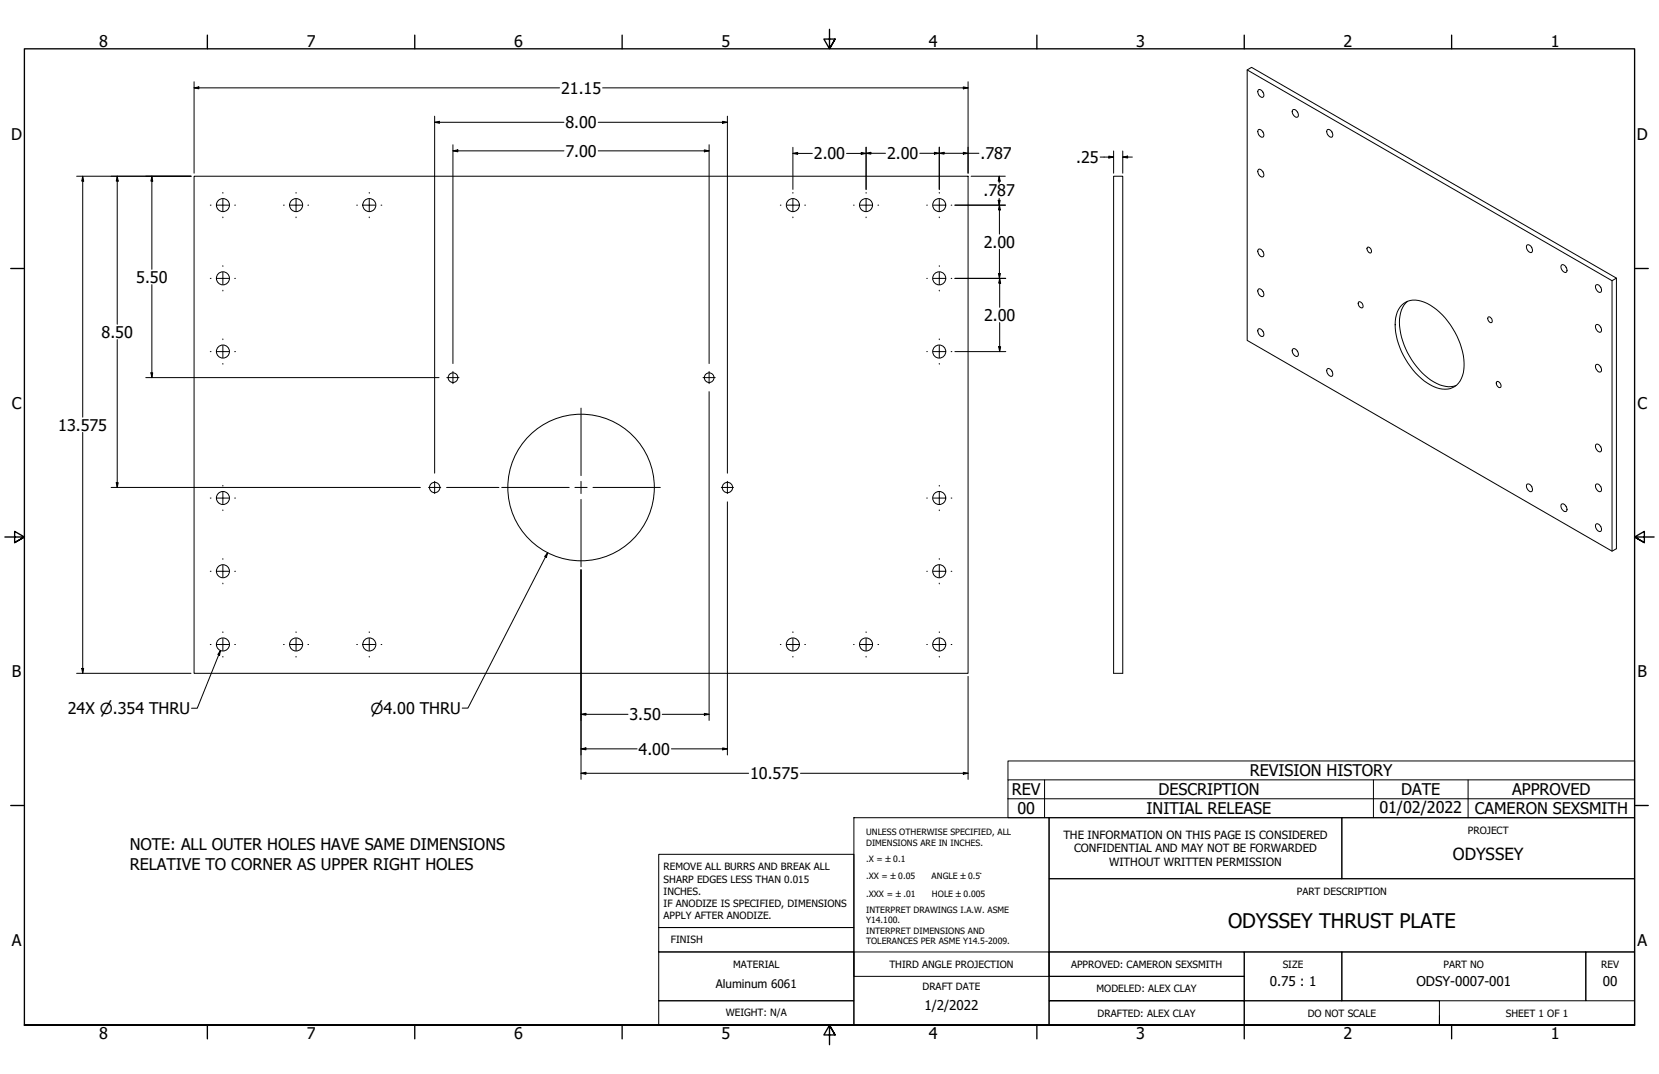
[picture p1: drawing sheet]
<svg xmlns="http://www.w3.org/2000/svg" width="864mm" height="559mm" viewBox="0 0 864 559" stroke-linecap="round" stroke-linejoin="round" font-family="sans-serif">
<!-- layer: Visible (ANSI) -->
<g fill="none" stroke="#000" stroke-width=".52">
<path d="M649 36l190 110 2-1v140l-2 2-190-110v-141l3-1 189 110M655 47a2.2 2.2 0 0 1 2 1 2.2 2.2 0 0 1 0 3 2.9 2.9 0 0 1-2-4zM657 48h.1M673 57a2.2 2.2 0 0 1 2 1 2.2 2.2 0 0 1 0 3 3 3 0 0 1-2-4zM675 58h.1M655 68a2.2 2.2 0 0 1 2 1 2.2 2.2 0 0 1 0 2 2.8 2.8 0 0 1-2-3zM657 69h.1M691 68a2.2 2.2 0 0 1 2 1 2.2 2.2 0 0 1 0 2 2.9 2.9 0 0 1-2-3zM693 69h.1M101 92h403v258h-403zM580 92h4v258h-4zM655 88a2.2 2.2 0 0 1 2 1 2.2 2.2 0 0 1 0 3 2.9 2.9 0 0 1-2-4z"/>
<path d="M657 89v1M655 130a2.2 2.2 0 0 1 2 1 2.2 2.2 0 0 1 0 3 2.9 2.9 0 0 1-2-4zM657 131h.1M712 129a1.7 1.7 0 0 1 2 1 1.7 1.7 0 0 1-1 2 2.2 2.2 0 0 1-1-3zM795 128a2.3 2.3 0 0 1 2 1 2.3 2.3 0 0 1 0 2 3 3 0 0 1-2-3zM797 129h.1M813 138a2.2 2.2 0 0 1 2 1 2.2 2.2 0 0 1 0 3 3 3 0 0 1-2-4zM815 139h.1M655 151a2.2 2.2 0 0 1 2 1 2.2 2.2 0 0 1 0 2 2.9 2.9 0 0 1-2-3zM657 152h.1M707 157a1.8 1.8 0 0 1 2 1 1.8 1.8 0 0 1 0 2 2.3 2.3 0 0 1-2-3zM730 159a12 12 0 0 1 16 1 38 38 0 0 1 16 34 10 10 0 0 1-16 7 37 37 0 0 1-19-37z"/>
<path d="M733 157a18 18 0 0 0-3 18 37 37 0 0 0 21 26h3h4M831 148a2.2 2.2 0 0 1 2 1 2.2 2.2 0 0 1 0 3 3 3 0 0 1-2-4zM833 149v1M839 146v141M655 171a2.2 2.2 0 0 1 2 1 2.2 2.2 0 0 1 0 3 2.8 2.8 0 0 1-2-4zM657 172v1M775 165a1.7 1.7 0 0 1 2 1 1.7 1.7 0 0 1-1 2 2.1 2.1 0 0 1-1-3zM831 169a2.2 2.2 0 0 1 2 1 2.2 2.2 0 0 1 0 3 3 3 0 0 1-2-4zM833 170h.1M673 182a2.2 2.2 0 0 1 2 1 2.2 2.2 0 0 1 0 2 3 3 0 0 1-2-3zM675 183h.1M691 192a2.2 2.2 0 0 1 2 1 2.2 2.2 0 0 1 0 3 3 3 0 0 1-2-4z"/>
<path d="M693 193h.1M779 199a1.8 1.8 0 0 1 2 1 1.8 1.8 0 0 1 0 2 2.2 2.2 0 0 1-2-3zM831 190a2.2 2.2 0 0 1 2 1 2.2 2.2 0 0 1 0 3 3 3 0 0 1-2-4zM833 191h.1M831 231a2.3 2.3 0 0 1 2 1 2.3 2.3 0 0 1 0 3 3 3 0 0 1-2-4zM833 232v1M795 252a2.2 2.2 0 0 1 2 1 2.2 2.2 0 0 1 0 3 3 3 0 0 1-2-4zM797 253h.1M831 252a2.2 2.2 0 0 1 2 1 2.2 2.2 0 0 1 0 3 3 3 0 0 1-2-4zM833 253h.1M813 262a2.3 2.3 0 0 1 2 2 2.3 2.3 0 0 1 0 2 2.9 2.9 0 0 1-2-4zM815 263v1"/>
<path d="M831 273a2.2 2.2 0 0 1 2 1 2.2 2.2 0 0 1 0 3 3 3 0 0 1-2-4zM833 274h.1"/>
<circle cx="116" cy="107" r="3"/>
<circle cx="154" cy="107" r="3"/>
<circle cx="192" cy="107" r="3"/>
<circle cx="413" cy="107" r="3"/>
<circle cx="451" cy="107" r="3"/>
<circle cx="489" cy="107" r="3"/>
<circle cx="116" cy="145" r="3"/>
<circle cx="489" cy="145" r="3"/>
<circle cx="116" cy="183" r="3"/>
<circle cx="236" cy="197" r="2.5"/>
<circle cx="369" cy="197" r="2.5"/>
<circle cx="489" cy="183" r="3"/>
<circle cx="116" cy="259" r="3"/>
<circle cx="226" cy="254" r="2.7"/>
<circle cx="302" cy="254" r="38"/>
<circle cx="379" cy="254" r="2.7"/>
<circle cx="489" cy="259" r="3"/>
<circle cx="116" cy="297" r="3"/>
<circle cx="489" cy="297" r="3"/>
<circle cx="116" cy="335" r="3"/>
<circle cx="154" cy="335" r="3"/>
<circle cx="192" cy="335" r="3"/>
<circle cx="413" cy="335" r="3"/>
<circle cx="451" cy="335" r="3"/>
<circle cx="489" cy="335" r="3"/>
</g>
<!-- layer: Border (ANSI) -->
<g fill="none" stroke="#000" stroke-width=".7">
<path d="M108 18v7M216 18v7M324 18v7M432 15v10l-3-5h6l-3 5 3-5M540 18v7M648 18v7M756 18v7M6 140h7M851 140h7M3 279h10l-5-3v6l5-3-5 3M861 279h-10l5-3v6l-5-3 5 3M6 419h7"/>
<path d="M851 419h7M13 533v-508h838v508h-838h838M108 533v8M216 533v8M324 533v8M435 538l-3-5 3 5h-6l3-5v11M540 533v8M648 533v8M756 533v8"/>
</g>
<!-- layer: Title (ANSI) -->
<g fill="none" stroke="#000" stroke-width=".52">
<path d="M444 425h102v108h-102zM546 425h152v32h-152zM698 425h153v32h-153zM343 444h101v39h-101zM546 457h305v38h-305zM343 483h101v12h-101zM343 495h101v26h-101zM444 495h102v13h-102zM546 495h102v13h-102h102v13h-102v12h102v-12h-102zM648 495h50v26h-50zM698 495h127v26h-127zM825 495h26v26h-26z"/>
<path d="M343 521h101v12h-101zM648 521h101v12h-101zM851 521v12h-102v-5"/>
</g>
<!-- layer: Symbol (ANSI) -->
<path d="M525 406v-10h326v10M525 416h326M544 406v19M715 406v19M764 406v19M851 406h-326v10M851 406v19h-326v-9" fill="none" stroke="#000" stroke-width=".52"/>
<!-- layer: Center Mark (ANSI) -->
<g fill="none" stroke="#000" stroke-width=".52">
<path d="M109 107h1M113 107h6M116 100v1M116 104v6M116 113h.1M122 107h1M148 107h.1M151 107h6M154 100v1M154 104v6M154 113h.1M160 107h1"/>
<path d="M186 107h.1M189 107h6M192 100v1M192 104v6M192 113h.1M198 107h1M406 107h1M410 107h6M413 100v1M413 104v6M413 113h.1M419 107h.1"/>
<path d="M444 107h1M448 107h6M451 100v1M451 104v6M451 113h.1M457 107h.1M482 107h1M486 107h6M489 100v1M489 104v6M489 113h.1M495 107h.1"/>
<path d="M116 138v1M489 138v1M109 145h1M113 145h6M116 142v6M116 151h.1M122 145h1M482 145h1M486 145h6M489 142v6M489 151h.1M495 145h.1"/>
<path d="M116 176v1M116 180v6M489 176v1M489 180v6M109 183h1M113 183h6M116 189h.1M122 183h1M233 196h6M236 193v7M366 196h6M369 193v7"/>
<path d="M482 183h1M486 183h6M489 189h.1M495 183h.1M302 212v35M109 259h1M113 259h6M116 253h.1M116 256v6M122 259h1M226 250v4h-3M229 254h-3v3"/>
<path d="M232 254h28M261 254h35M299 254h7M302 250v7M302 260v35M309 254h35M375 254h7M379 250v7M482 259h1M486 259h6M489 253h.1M489 256v6"/>
<path d="M495 259h.1M116 265v1M489 265v1M109 297h1M113 297h6M116 291h.1M116 294v6M122 297h1M482 297h1M486 297h6M489 291h.1M489 294v6"/>
<path d="M495 297h.1M116 303v1M489 303v1M109 335h1M113 335h6M116 329h.1M116 332v7M122 335h1M148 335h.1M151 335h6M154 329h.1M154 332v7"/>
<path d="M160 335h1M186 335h.1M189 335h6M192 329h.1M192 332v7M198 335h1M406 335h1M410 335h6M413 329h.1M413 332v7M419 335h.1M444 335h1"/>
<path d="M448 335h6M451 329h.1M451 332v7M457 335h.1M482 335h1M486 335h6M489 329h.1M489 332v7M495 335h.1M116 342h.1M154 342h.1M192 342h.1"/>
<path d="M413 342h.1M451 342h.1M489 342h.1"/>
</g>
<!-- layer: Dimension (ANSI) -->
<g fill="none" stroke="#000" stroke-width=".52">
<path d="M101 46l3-1v1zM101 46h190M101 43v47M314 46h190M501 45l3 1h-3zM504 43v47M226 64l3-1v1zM226 64h68M226 60v186M236 78h2v1zM236 78h58M236 75v114"/>
<path d="M311 64h68M311 78h58M367 78h2l-2 1zM369 75v114M376 63l3 1h-3zM379 60v186M413 80l2-1v1zM413 80h10M413 77v22M448 79l3 1h-3zM451 80l2-1v1zM451 77v22"/>
<path d="M461 80h-20M479 80h31M486 79l3 1h-3zM489 80l2-1v1zM489 77v22M501 79l3 1h-3zM580 79v11M584 79v11M40 92h59M43 92l1 2h-1zM43 92v125M61 92l1 2h-1z"/>
<path d="M61 92v77M79 92l1 2h-1zM79 92v48M506 92h17M520 92l1 2h-1zM520 92v3M573 82h7M577 81l3 1h-3zM584 82l3-1v1zM584 82h5M497 107h26M520 104h1l-1 3z"/>
<path d="M520 103v19M520 107l1 2h-1zM520 130v15M79 148v48M497 145h27M520 142h1l-1 3zM520 145l1 2h-1zM520 145v15M61 177v77M520 168v15M76 196h153M79 194h1l-1 2z"/>
<path d="M497 183h27M520 180h1l-1 3zM369 204v171M43 225v125M58 254h161M61 251h1l-1 3zM379 261v132M285 288l-1 2zM285 288l-41 80h-3M302 296v110M115 338l-1 3h-1zM115 338l-12 30h-3"/>
<path d="M40 350h59M43 348h1l-1 2zM504 352v54M302 372l3-1v1zM302 372h25M345 372h24M367 371l2 1h-2zM302 390l3-1v1zM302 390h30M350 390h29M376 389l3 1h-3zM302 402h3v1z"/>
<path d="M302 402h88M417 402h87M501 402h3l-3 1z"/>
</g>
<g fill="#000">
<path d="M101 46l3-1v1z" fill-rule="evenodd"/>
<path d="M501 45l3 1h-3z" fill-rule="evenodd"/>
<path d="M226 64l3-1v1z" fill-rule="evenodd"/>
<path d="M236 78h2v1z" fill-rule="evenodd"/>
<path d="M367 78h2l-2 1z" fill-rule="evenodd"/>
<path d="M376 63l3 1h-3z" fill-rule="evenodd"/>
<path d="M413 80l2-1v1z" fill-rule="evenodd"/>
<path d="M451 80l2-1v1z" fill-rule="evenodd"/>
<path d="M489 80l2-1v1z" fill-rule="evenodd"/>
<path d="M43 92l1 2h-1z" fill-rule="evenodd"/>
<path d="M61 92l1 2h-1z" fill-rule="evenodd"/>
<path d="M79 92l1 2h-1z" fill-rule="evenodd"/>
<path d="M448 79l3 1h-3z" fill-rule="evenodd"/>
<path d="M486 79l3 1h-3z" fill-rule="evenodd"/>
<path d="M501 79l3 1h-3z" fill-rule="evenodd"/>
<path d="M520 92l1 2h-1z" fill-rule="evenodd"/>
<path d="M577 81l3 1h-3z" fill-rule="evenodd"/>
<path d="M584 82l3-1v1z" fill-rule="evenodd"/>
<path d="M520 104h1l-1 3z" fill-rule="evenodd"/>
<path d="M520 107l1 2h-1z" fill-rule="evenodd"/>
<path d="M520 142h1l-1 3z" fill-rule="evenodd"/>
<path d="M520 145l1 2h-1z" fill-rule="evenodd"/>
<path d="M79 194h1l-1 2z" fill-rule="evenodd"/>
<path d="M520 180h1l-1 3z" fill-rule="evenodd"/>
<path d="M61 251h1l-1 3z" fill-rule="evenodd"/>
<path d="M285 288l-1 2z" fill-rule="evenodd"/>
<path d="M43 348h1l-1 2z" fill-rule="evenodd"/>
<path d="M115 338l-1 3h-1z" fill-rule="evenodd"/>
<path d="M302 372l3-1v1z" fill-rule="evenodd"/>
<path d="M367 371l2 1h-2z" fill-rule="evenodd"/>
<path d="M302 390l3-1v1z" fill-rule="evenodd"/>
<path d="M376 389l3 1h-3z" fill-rule="evenodd"/>
<path d="M302 402h3v1z" fill-rule="evenodd"/>
<path d="M501 402h3l-3 1z" fill-rule="evenodd"/>
</g>
<text font-size="10.5" x="639" y="483">ODYSSEY THRUST PLATE</text>
<text font-size="8.7" x="756" y="448">ODYSSEY</text>
<g font-size="8.4">
<text x="52" y="24">8</text>
<text x="160" y="24">7</text>
<text x="268" y="24">6</text>
<text x="376" y="24">5</text>
<text x="483" y="24">4</text>
<text x="591" y="24">3</text>
<text x="699" y="24">2</text>
<text x="807" y="24">1</text>
<text x="292" y="49">21.15</text>
<text x="294" y="67">8.00</text>
<text x="6" y="73">D</text>
<text x="852" y="73">D</text>
<text x="294" y="82">7.00</text>
<text x="424" y="83">2.00</text>
<text x="462" y="83">2.00</text>
<text x="510" y="83">.787</text>
<text x="560" y="85">.25</text>
<text x="512" y="102">.787</text>
<text x="512" y="129">2.00</text>
<text x="71" y="147">5.50</text>
<text x="512" y="167">2.00</text>
<text x="53" y="176">8.50</text>
<text x="6" y="213">C</text>
<text x="852" y="213">C</text>
<text x="30" y="224">13.575</text>
<text x="6" y="352">B</text>
<text x="852" y="352">B</text>
<text x="35" y="371">24X ⌀.354 THRU</text>
<text x="328" y="375">3.50</text>
<text x="332" y="393">4.00</text>
<text x="391" y="405">10.575</text>
<text x="651" y="404">REVISION HISTORY</text>
<text x="527" y="414">REV</text>
<text x="603" y="414">DESCRIPTION</text>
<text x="729" y="414">DATE</text>
<text x="787" y="414">APPROVED</text>
<text x="530" y="424">00</text>
<text x="597" y="424">INITIAL RELEASE</text>
<text x="718" y="423">01/02/2022</text>
<text x="768" y="424">CAMERON SEXSMITH</text>
<text x="68" y="442">NOTE: ALL OUTER HOLES HAVE SAME DIMENSIONS</text>
<text x="68" y="453">RELATIVE TO CORNER AS UPPER RIGHT HOLES</text>
<text x="6" y="492">A</text>
<text x="852" y="492">A</text>
<text x="52" y="541">8</text>
<text x="160" y="541">7</text>
<text x="268" y="541">6</text>
<text x="376" y="541">5</text>
<text x="483" y="541">4</text>
<text x="591" y="541">3</text>
<text x="699" y="541">2</text>
<text x="807" y="541">1</text>
</g>
<text font-size="7.9" x="193" y="371">⌀4.00 THRU</text>
<g font-size="7">
<text x="661" y="513">0.75 : 1</text>
<text x="737" y="513">ODSY-0007-001</text>
<text x="834" y="513">00</text>
<text x="481" y="525">1/2/2022</text>
</g>
<text font-size="6.1" x="373" y="514">Aluminum 6061</text>
<g font-size="5.9">
<text x="554" y="436">THE INFORMATION ON THIS PAGE IS CONSIDERED</text>
<text x="559" y="443">CONFIDENTIAL AND MAY NOT BE FORWARDED</text>
<text x="577" y="451">WITHOUT WRITTEN PERMISSION</text>
</g>
<g font-size="5.2">
<text x="764" y="434">PROJECT</text>
<text x="345" y="453">REMOVE ALL BURRS AND BREAK ALL</text>
<text x="345" y="459">SHARP EDGES LESS THAN 0.015</text>
<text x="345" y="465">INCHES.</text>
<text x="675" y="465">PART DESCRIPTION</text>
<text x="345" y="472">IF ANODIZE IS SPECIFIED, DIMENSIONS</text>
<text x="345" y="478">APPLY AFTER ANODIZE.</text>
<text x="349" y="491">FINISH</text>
<text x="382" y="504">MATERIAL</text>
<text x="463" y="504">THIRD ANGLE PROJECTION</text>
<text x="558" y="504">APPROVED: CAMERON SEXSMITH</text>
<text x="668" y="504">SIZE</text>
<text x="751" y="504">PART NO</text>
<text x="834" y="504">REV</text>
<text x="480" y="515">DRAFT DATE</text>
<text x="571" y="516">MODELED: ALEX CLAY</text>
<text x="378" y="529">WEIGHT: N/A</text>
<text x="571" y="529">DRAFTED: ALEX CLAY</text>
<text x="681" y="529">DO NOT SCALE</text>
<text x="784" y="529">SHEET 1 OF 1</text>
</g>
<g font-size="4.5">
<text x="451" y="435">UNLESS OTHERWISE SPECIFIED, ALL</text>
<text x="451" y="440">DIMENSIONS ARE IN INCHES.</text>
<text x="451" y="449">.X = ±0.1</text>
<text x="451" y="458">.XX = ±0.05</text>
<text x="485" y="458">ANGLE ±0.5°</text>
<text x="451" y="467">.XXX = ±.01</text>
<text x="485" y="467">HOLE ±0.005</text>
<text x="451" y="475">INTERPRET DRAWINGS I.A.W. ASME</text>
<text x="451" y="480">Y14.100.</text>
<text x="451" y="486">INTERPRET DIMENSIONS AND</text>
<text x="451" y="491">TOLERANCES PER ASME Y14.5-2009.</text>
</g>
</svg>
